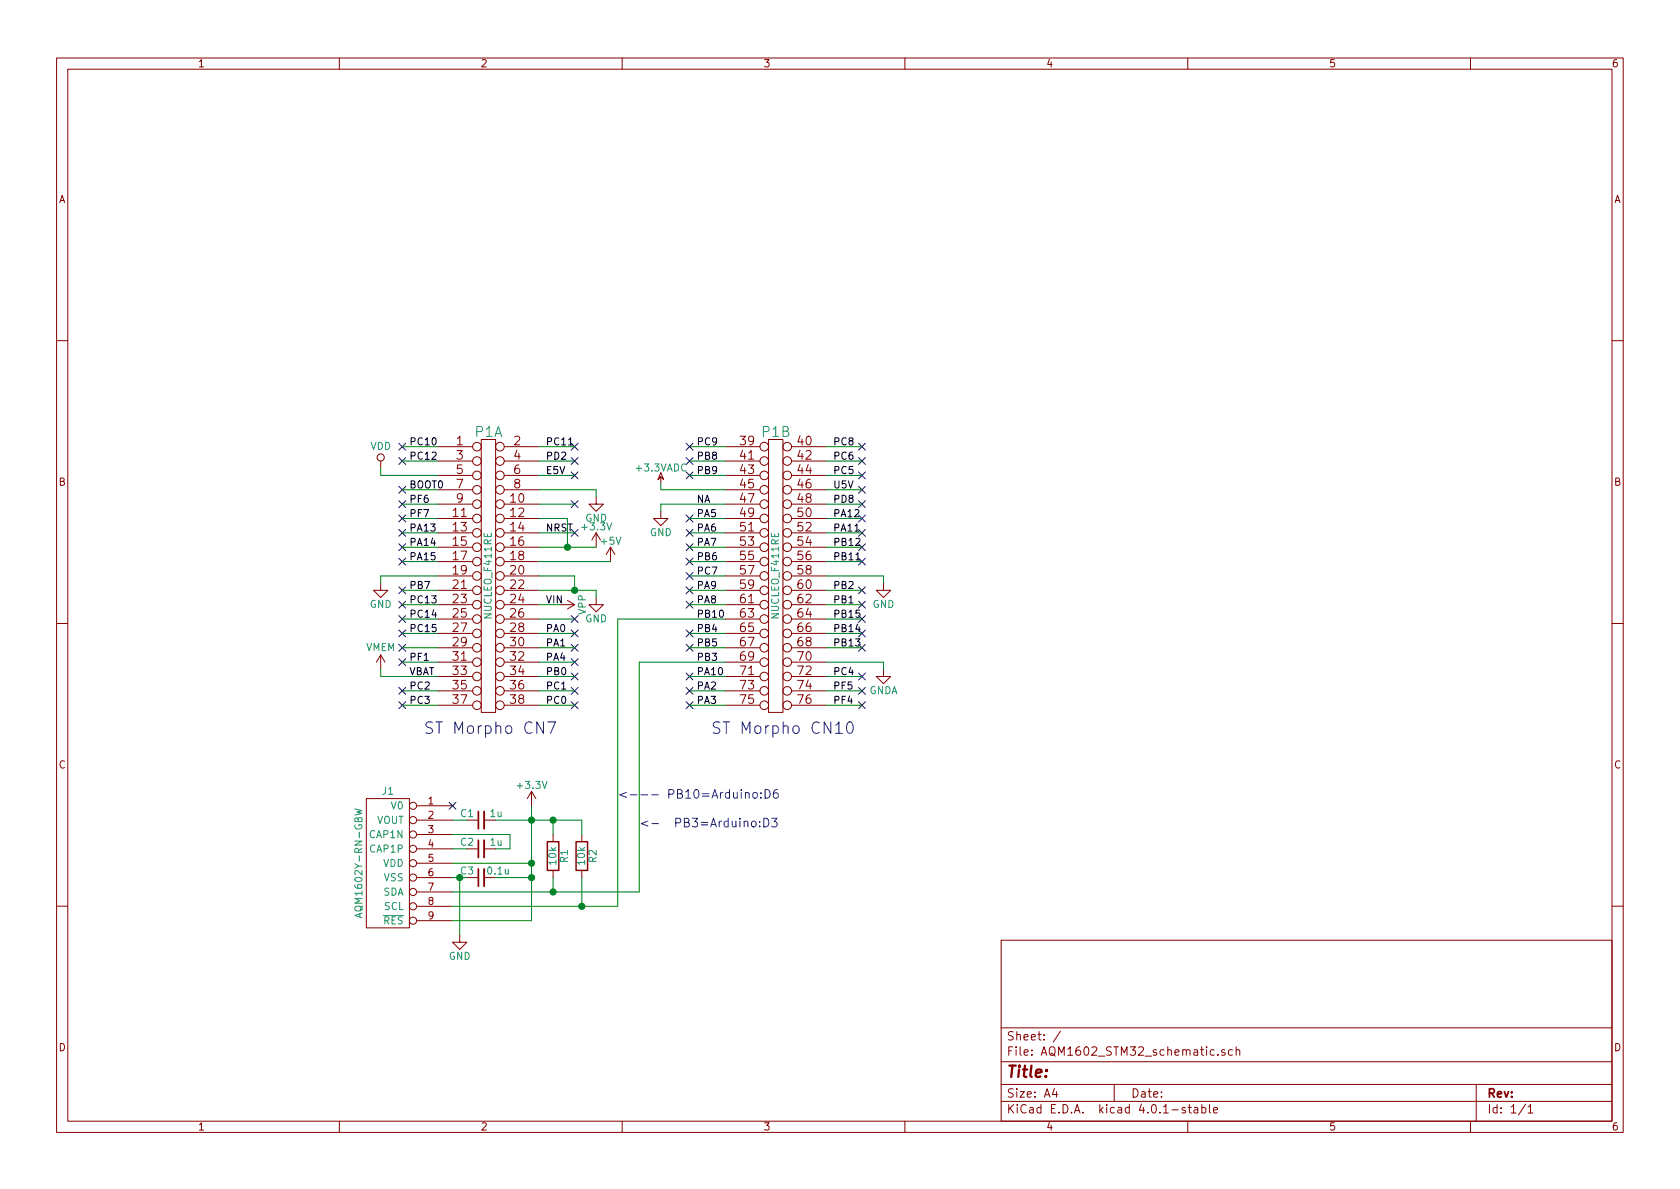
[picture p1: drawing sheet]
EESchema Schematic File Version 2
LIBS:74xgxx
LIBS:74xx
LIBS:ac-dc
LIBS:actel
LIBS:adc-dac
LIBS:Altera
LIBS:analog_devices
LIBS:analog_switches
LIBS:atmel
LIBS:audio
LIBS:brooktre
LIBS:cmos_ieee
LIBS:cmos4000
LIBS:conn
LIBS:contrib
LIBS:cypress
LIBS:dc-dc
LIBS:device
LIBS:digital-audio
LIBS:diode
LIBS:display
LIBS:dsp
LIBS:elec-unifil
LIBS:ESD_Protection
LIBS:ftdi
LIBS:gennum
LIBS:graphic
LIBS:hc11
LIBS:intel
LIBS:interface
LIBS:ir
LIBS:Lattice
LIBS:linear
LIBS:logo
LIBS:maxim
LIBS:memory
LIBS:microchip
LIBS:microchip_dspic33dsc
LIBS:microchip_pic10mcu
LIBS:microchip_pic12mcu
LIBS:microchip_pic16mcu
LIBS:microchip_pic18mcu
LIBS:microchip_pic32mcu
LIBS:microcontrollers
LIBS:motor_drivers
LIBS:motorola
LIBS:msp430
LIBS:nordicsemi
LIBS:nxp_armmcu
LIBS:onsemi
LIBS:opto
LIBS:Oscillators
LIBS:philips
LIBS:power
LIBS:Power_Management
LIBS:powerint
LIBS:pspice
LIBS:references
LIBS:regul
LIBS:relays
LIBS:rfcom
LIBS:sensors
LIBS:silabs
LIBS:siliconi
LIBS:stm8
LIBS:stm32
LIBS:supertex
LIBS:switches
LIBS:texas
LIBS:transf
LIBS:transistors
LIBS:ttl_ieee
LIBS:user
LIBS:valves
LIBS:video
LIBS:Xicor
LIBS:xilinx
LIBS:Zilog
LIBS:AQM1602_STM32_schematic-cache
EELAYER 25 0
EELAYER END
$Descr A4 11693 8268
encoding utf-8
Sheet 1 1
Title ""
Date ""
Rev ""
Comp ""
Comment1 ""
Comment2 ""
Comment3 ""
Comment4 ""
$EndDescr
$Comp
L USER_NUCLEO_F411RE_ver2 P1
U 1 1
P 3400 4000
F 0 "P1" H 3400 5000 70  0000 C CNN
F 1 "NUCLEO_F411RE" V 3400 4000 50  0000 C CNN
F 2 "user:USER_NUCLEO_F411RE_Morpho_4" H 3400 4000 60  0001 C CNN
F 3 "" H 3400 4000 60  0000 C CNN
	1    3400 4000
	1    0    0    -1  
$EndComp
$Comp
L USER_NUCLEO_F411RE_ver2 P1
U 2 1
P 5400 4000
F 0 "P1" H 5400 5000 70  0000 C CNN
F 1 "NUCLEO_F411RE" V 5400 4000 50  0000 C CNN
F 2 "user:USER_NUCLEO_F411RE_Morpho_4" H 5400 4000 60  0001 C CNN
F 3 "" H 5400 4000 60  0000 C CNN
	2    5400 4000
	1    0    0    -1  
$EndComp
Text Label 2850 3100 0    50   ~ 0
PC10
Text Label 2850 3200 0    50   ~ 0
PC12
Text Label 2850 3400 0    50   ~ 0
BOOT0
Text Label 2850 3500 0    50   ~ 0
PF6
Text Label 2850 3600 0    50   ~ 0
PF7
Text Label 2850 3700 0    50   ~ 0
PA13
Text Label 2850 3800 0    50   ~ 0
PA14
Text Label 2850 3900 0    50   ~ 0
PA15
Text Label 2850 4100 0    50   ~ 0
PB7
Text Label 2850 4200 0    50   ~ 0
PC13
Text Label 2850 4600 0    50   ~ 0
PF1
Text Label 2850 4700 0    50   ~ 0
VBAT
Text Label 2850 4800 0    50   ~ 0
PC2
Text Label 2850 4900 0    50   ~ 0
PC3
Text Label 3800 3100 0    50   ~ 0
PC11
Text Label 3800 3200 0    50   ~ 0
PD2
Text Label 3800 3300 0    50   ~ 0
E5V
$Comp
L VDD #PWR1
U 1 1
P 2650 3250
F 0 "#PWR1" H 2650 3100 50  0001 C CNN
F 1 "VDD" H 2650 3400 50  0000 C CNN
F 2 "" H 2650 3250 50  0000 C CNN
F 3 "" H 2650 3250 50  0000 C CNN
	1    2650 3250
	1    0    0    -1  
$EndComp
NoConn ~ 2800 3400
$Comp
L GND #PWR2
U 1 1
P 2650 4050
F 0 "#PWR2" H 2650 3800 50  0001 C CNN
F 1 "GND" H 2650 3900 50  0000 C CNN
F 2 "" H 2650 4050 50  0000 C CNN
F 3 "" H 2650 4050 50  0000 C CNN
	1    2650 4050
	1    0    0    -1  
$EndComp
NoConn ~ 2800 4300
NoConn ~ 2800 4400
NoConn ~ 2800 4500
$Comp
L VMEM #PWR3
U 1 1
P 2650 4650
F 0 "#PWR3" H 2650 4500 50  0001 C CNN
F 1 "VMEM" H 2650 4800 50  0000 C CNN
F 2 "" H 2650 4650 50  0000 C CNN
F 3 "" H 2650 4650 50  0000 C CNN
	1    2650 4650
	1    0    0    -1  
$EndComp
Text Label 3800 3700 0    50   ~ 0
NRST
Text Label 3800 4400 0    50   ~ 0
PA0
Text Label 3800 4500 0    50   ~ 0
PA1
Text Label 3800 4600 0    50   ~ 0
PA4
Text Label 3800 4700 0    50   ~ 0
PB0
Text Label 3800 4800 0    50   ~ 0
PC1
Text Label 3800 4900 0    50   ~ 0
PC0
Text Label 5800 3100 0    50   ~ 0
PC8
Text Label 5800 3200 0    50   ~ 0
PC6
Text Label 5800 3300 0    50   ~ 0
PC5
Text Label 5800 3400 0    50   ~ 0
U5V
Text Label 5800 3500 0    50   ~ 0
PD8
Text Label 5800 3600 0    50   ~ 0
PA12
Text Label 5800 3700 0    50   ~ 0
PA11
Text Label 5800 3800 0    50   ~ 0
PB12
Text Label 5800 3900 0    50   ~ 0
PB11
Text Label 5800 4100 0    50   ~ 0
PB2
Text Label 5800 4200 0    50   ~ 0
PB1
Text Label 5800 4300 0    50   ~ 0
PB15
Text Label 5800 4400 0    50   ~ 0
PB14
Text Label 5800 4500 0    50   ~ 0
PB13
Text Label 5800 4700 0    50   ~ 0
PC4
Text Label 5800 4800 0    50   ~ 0
PF5
Text Label 5800 4900 0    50   ~ 0
PF4
Text Label 4850 3100 0    50   ~ 0
PC9
Text Label 4850 3300 0    50   ~ 0
PB9
Text Label 4850 3500 0    50   ~ 0
NA
Text Label 4850 3600 0    50   ~ 0
PA5
Text Label 4850 3700 0    50   ~ 0
PA6
Text Label 4850 3800 0    50   ~ 0
PA7
Text Label 4850 3900 0    50   ~ 0
PB6
Text Label 4850 4000 0    50   ~ 0
PC7
Text Label 4850 4100 0    50   ~ 0
PA9
Text Label 4850 4200 0    50   ~ 0
PA8
Text Label 4850 4300 0    50   ~ 0
PB10
Text Label 4850 4400 0    50   ~ 0
PB4
Text Label 4850 4500 0    50   ~ 0
PB5
Text Label 4850 4600 0    50   ~ 0
PB3
Text Label 4850 4700 0    50   ~ 0
PA10
Text Label 4850 4800 0    50   ~ 0
PA2
Text Label 4850 4900 0    50   ~ 0
PA3
$Comp
L GND #PWR7
U 1 1
P 4150 3450
F 0 "#PWR7" H 4150 3200 50  0001 C CNN
F 1 "GND" H 4150 3300 50  0000 C CNN
F 2 "" H 4150 3450 50  0000 C CNN
F 3 "" H 4150 3450 50  0000 C CNN
	1    4150 3450
	1    0    0    -1  
$EndComp
NoConn ~ 4000 3500
$Comp
L +3.3V #PWR8
U 1 1
P 4150 3800
F 0 "#PWR8" H 4150 3650 50  0001 C CNN
F 1 "+3.3V" H 4150 3940 50  0000 C CNN
F 2 "" H 4150 3800 50  0000 C CNN
F 3 "" H 4150 3800 50  0000 C CNN
	1    4150 3800
	1    0    0    -1  
$EndComp
$Comp
L +5V #PWR10
U 1 1
P 4250 3900
F 0 "#PWR10" H 4250 3750 50  0001 C CNN
F 1 "+5V" H 4250 4040 50  0000 C CNN
F 2 "" H 4250 3900 50  0000 C CNN
F 3 "" H 4250 3900 50  0000 C CNN
	1    4250 3900
	1    0    0    -1  
$EndComp
$Comp
L GND #PWR9
U 1 1
P 4150 4150
F 0 "#PWR9" H 4150 3900 50  0001 C CNN
F 1 "GND" H 4150 4000 50  0000 C CNN
F 2 "" H 4150 4150 50  0000 C CNN
F 3 "" H 4150 4150 50  0000 C CNN
	1    4150 4150
	1    0    0    -1  
$EndComp
$Comp
L VPP #PWR6
U 1 1
P 3900 4200
F 0 "#PWR6" H 3900 4050 50  0001 C CNN
F 1 "VPP" H 3900 4350 50  0000 C CNN
F 2 "" H 3900 4200 50  0000 C CNN
F 3 "" H 3900 4200 50  0000 C CNN
	1    3900 4200
	0    1    1    0   
$EndComp
Text Label 3800 4200 0    50   ~ 0
VIN
NoConn ~ 4000 4300
$Comp
L +3.3VADC #PWR11
U 1 1
P 4600 3350
F 0 "#PWR11" H 4750 3300 50  0001 C CNN
F 1 "+3.3VADC" H 4600 3450 50  0000 C CNN
F 2 "" H 4600 3350 50  0000 C CNN
F 3 "" H 4600 3350 50  0000 C CNN
	1    4600 3350
	1    0    0    -1  
$EndComp
$Comp
L GND #PWR12
U 1 1
P 4600 3550
F 0 "#PWR12" H 4600 3300 50  0001 C CNN
F 1 "GND" H 4600 3400 50  0000 C CNN
F 2 "" H 4600 3550 50  0000 C CNN
F 3 "" H 4600 3550 50  0000 C CNN
	1    4600 3550
	1    0    0    -1  
$EndComp
Text Label 4850 3200 0    50   ~ 0
PB8
$Comp
L GND #PWR13
U 1 1
P 6150 4050
F 0 "#PWR13" H 6150 3800 50  0001 C CNN
F 1 "GND" H 6150 3900 50  0000 C CNN
F 2 "" H 6150 4050 50  0000 C CNN
F 3 "" H 6150 4050 50  0000 C CNN
	1    6150 4050
	1    0    0    -1  
$EndComp
$Comp
L GNDA #PWR14
U 1 1
P 6150 4650
F 0 "#PWR14" H 6150 4400 50  0001 C CNN
F 1 "GNDA" H 6150 4500 50  0000 C CNN
F 2 "" H 6150 4650 50  0000 C CNN
F 3 "" H 6150 4650 50  0000 C CNN
	1    6150 4650
	1    0    0    -1  
$EndComp
NoConn ~ 2800 3200
NoConn ~ 2800 3500
NoConn ~ 2800 3600
NoConn ~ 2800 3700
NoConn ~ 2800 3800
NoConn ~ 2800 3900
NoConn ~ 2800 4100
NoConn ~ 2800 4200
NoConn ~ 2800 4600
NoConn ~ 2800 4900
NoConn ~ 4000 4400
NoConn ~ 4000 4500
NoConn ~ 4000 4600
NoConn ~ 4000 4700
NoConn ~ 4000 4800
NoConn ~ 4000 3300
NoConn ~ 4000 3200
NoConn ~ 4000 3100
NoConn ~ 4800 3300
NoConn ~ 4800 3600
NoConn ~ 4800 3700
NoConn ~ 4800 3800
NoConn ~ 4800 4100
NoConn ~ 4800 4400
NoConn ~ 4800 4500
NoConn ~ 4800 4700
NoConn ~ 4800 4800
NoConn ~ 4800 4900
NoConn ~ 6000 4700
NoConn ~ 6000 4800
NoConn ~ 6000 4900
NoConn ~ 6000 4500
NoConn ~ 6000 4300
NoConn ~ 6000 4100
NoConn ~ 6000 3100
NoConn ~ 6000 3200
NoConn ~ 6000 3300
NoConn ~ 6000 3400
NoConn ~ 6000 3500
NoConn ~ 6000 3600
NoConn ~ 6000 3700
NoConn ~ 6000 3900
NoConn ~ 4000 3700
NoConn ~ 2800 3100
Text Label 2850 4300 0    50   ~ 0
PC14
Text Label 2850 4400 0    50   ~ 0
PC15
NoConn ~ 4800 3900
NoConn ~ 4800 4000
NoConn ~ 4800 4200
NoConn ~ 4800 3200
NoConn ~ 6000 3800
NoConn ~ 6000 4200
NoConn ~ 6000 4400
NoConn ~ 4000 4900
Wire Wire Line
	2800 3100 3050 3100
Wire Wire Line
	2800 3200 3050 3200
Wire Wire Line
	2650 3300 3050 3300
Wire Wire Line
	2800 3400 3050 3400
Wire Wire Line
	2800 3500 3050 3500
Wire Wire Line
	2800 3600 3050 3600
Wire Wire Line
	2800 3700 3050 3700
Wire Wire Line
	2800 3800 3050 3800
Wire Wire Line
	2800 3900 3050 3900
Wire Wire Line
	2650 4000 3050 4000
Wire Wire Line
	2800 4100 3050 4100
Wire Wire Line
	2800 4200 3050 4200
Wire Wire Line
	2800 4300 3050 4300
Wire Wire Line
	2800 4400 3050 4400
Wire Wire Line
	2800 4500 3050 4500
Wire Wire Line
	2800 4600 3050 4600
Wire Wire Line
	2650 4700 3050 4700
Wire Wire Line
	2800 4800 3050 4800
Wire Wire Line
	2800 4900 3050 4900
Wire Wire Line
	3750 3100 4000 3100
Wire Wire Line
	3750 3200 4000 3200
Wire Wire Line
	3750 3300 4000 3300
Wire Wire Line
	2650 3250 2650 3300
Wire Wire Line
	2650 4000 2650 4050
Wire Wire Line
	2650 4700 2650 4650
Wire Wire Line
	3750 3500 4000 3500
Wire Wire Line
	3750 3700 4000 3700
Wire Wire Line
	3750 3800 4150 3800
Wire Wire Line
	3750 3900 4250 3900
Wire Wire Line
	3750 4000 4000 4000
Wire Wire Line
	3750 4100 4150 4100
Wire Wire Line
	3750 4300 4000 4300
Wire Wire Line
	3750 4400 4000 4400
Wire Wire Line
	3750 4500 4000 4500
Wire Wire Line
	3750 4600 4000 4600
Wire Wire Line
	3750 4700 4000 4700
Wire Wire Line
	3750 4800 4000 4800
Wire Wire Line
	3750 4900 4000 4900
Wire Wire Line
	5750 3100 6000 3100
Wire Wire Line
	5750 3200 6000 3200
Wire Wire Line
	5750 3300 6000 3300
Wire Wire Line
	5750 3400 6000 3400
Wire Wire Line
	5750 3500 6000 3500
Wire Wire Line
	5750 3600 6000 3600
Wire Wire Line
	5750 3700 6000 3700
Wire Wire Line
	5750 3800 6000 3800
Wire Wire Line
	5750 3900 6000 3900
Wire Wire Line
	5750 4000 6150 4000
Wire Wire Line
	5750 4100 6000 4100
Wire Wire Line
	5750 4200 6000 4200
Wire Wire Line
	5750 4300 6000 4300
Wire Wire Line
	5750 4400 6000 4400
Wire Wire Line
	5750 4500 6000 4500
Wire Wire Line
	5750 4600 6150 4600
Wire Wire Line
	5750 4700 6000 4700
Wire Wire Line
	5750 4800 6000 4800
Wire Wire Line
	5750 4900 6000 4900
Wire Wire Line
	4800 3100 5050 3100
Wire Wire Line
	4800 3300 5050 3300
Wire Wire Line
	4600 3400 5050 3400
Wire Wire Line
	4600 3500 5050 3500
Wire Wire Line
	4800 3600 5050 3600
Wire Wire Line
	4800 3700 5050 3700
Wire Wire Line
	4800 3800 5050 3800
Wire Wire Line
	4800 3900 5050 3900
Wire Wire Line
	4800 4000 5050 4000
Wire Wire Line
	4800 4100 5050 4100
Wire Wire Line
	4800 4200 5050 4200
Wire Wire Line
	4300 4300 5050 4300
Wire Wire Line
	4800 4400 5050 4400
Wire Wire Line
	4800 4500 5050 4500
Wire Wire Line
	4450 4600 5050 4600
Wire Wire Line
	4800 4700 5050 4700
Wire Wire Line
	4800 4800 5050 4800
Wire Wire Line
	4800 4900 5050 4900
Wire Wire Line
	4150 3400 4150 3450
Wire Wire Line
	3750 3400 4150 3400
Wire Wire Line
	3750 3600 3950 3600
Wire Wire Line
	3950 3600 3950 3800
Connection ~ 3950 3800
Wire Wire Line
	4150 4100 4150 4150
Wire Wire Line
	4000 4000 4000 4100
Connection ~ 4000 4100
Wire Wire Line
	3750 4200 3900 4200
Wire Wire Line
	4600 3350 4600 3400
Wire Wire Line
	4600 3550 4600 3500
Wire Wire Line
	4800 3200 5050 3200
Wire Wire Line
	6150 4000 6150 4050
Wire Wire Line
	6150 4600 6150 4650
NoConn ~ 2800 4800
Text Notes 4950 5100 0    80   ~ 0
ST Morpho CN10
Text Notes 2950 5100 0    80   ~ 0
ST Morpho CN7
$Comp
L USER_LCD_AQM1602 J1
U 1 1
P 2700 6000
F 0 "J1" H 2700 6500 50  0000 C CNN
F 1 "AQM1602Y-RN-GBW" V 2500 6000 50  0000 C CNN
F 2 "" H 2700 6000 50  0000 C CNN
F 3 "" H 2700 6000 50  0000 C CNN
	1    2700 6000
	1    0    0    -1  
$EndComp
$Comp
L C_Small C1
U 1 1
P 3350 5700
F 0 "C1" V 3400 5750 50  0000 L CNN
F 1 "1u" V 3400 5550 50  0000 L CNN
F 2 "user:USER_C1_ver1" H 3350 5700 50  0001 C CNN
F 3 "" H 3350 5700 50  0000 C CNN
	1    3350 5700
	0    -1   -1   0   
$EndComp
NoConn ~ 3150 5600
$Comp
L R R2
U 1 1
P 4050 5950
F 0 "R2" V 4130 5950 50  0000 C CNN
F 1 "10k" V 4050 5950 50  0000 C CNN
F 2 "" V 3980 5950 50  0000 C CNN
F 3 "" H 4050 5950 50  0000 C CNN
	1    4050 5950
	1    0    0    1   
$EndComp
$Comp
L R R1
U 1 1
P 3850 5950
F 0 "R1" V 3930 5950 50  0000 C CNN
F 1 "10k" V 3850 5950 50  0000 C CNN
F 2 "" V 3780 5950 50  0000 C CNN
F 3 "" H 3850 5950 50  0000 C CNN
	1    3850 5950
	1    0    0    1   
$EndComp
$Comp
L C_Small C2
U 1 1
P 3350 5900
F 0 "C2" V 3400 5950 50  0000 L CNN
F 1 "1u" V 3400 5750 50  0000 L CNN
F 2 "user:USER_C1_ver1" H 3350 5900 50  0001 C CNN
F 3 "" H 3350 5900 50  0000 C CNN
	1    3350 5900
	0    -1   -1   0   
$EndComp
Wire Wire Line
	3150 5900 3250 5900
Wire Wire Line
	3150 5800 3550 5800
Wire Wire Line
	3550 5800 3550 5900
Wire Wire Line
	3550 5900 3450 5900
Wire Wire Line
	3150 5700 3250 5700
Wire Wire Line
	3450 5700 4050 5700
Wire Wire Line
	3700 6000 3150 6000
Connection ~ 3700 5700
Wire Wire Line
	3700 6400 3150 6400
Connection ~ 3700 6000
$Comp
L GND #PWR4
U 1 1
P 3200 6500
F 0 "#PWR4" H 3200 6250 50  0001 C CNN
F 1 "GND" H 3200 6350 50  0000 C CNN
F 2 "" H 3200 6500 50  0000 C CNN
F 3 "" H 3200 6500 50  0000 C CNN
	1    3200 6500
	1    0    0    -1  
$EndComp
Wire Wire Line
	3150 6200 4450 6200
Wire Wire Line
	3850 6200 3850 6100
Wire Wire Line
	3150 6300 4300 6300
Wire Wire Line
	4050 6300 4050 6100
Wire Wire Line
	3850 5700 3850 5800
Wire Wire Line
	4050 5700 4050 5800
Connection ~ 3850 5700
NoConn ~ 4800 3100
Wire Wire Line
	4300 6300 4300 4300
Connection ~ 4050 6300
Wire Wire Line
	4450 6200 4450 4600
Connection ~ 3850 6200
Text Notes 4300 5550 0    60   ~ 0
<--- PB10=Arduino:D6
Text Notes 4450 5750 0    60   ~ 0
<-  PB3=Arduino:D3
$Comp
L C_Small C3
U 1 1
P 3350 6100
F 0 "C3" V 3400 6150 50  0000 L CNN
F 1 "0.1u" V 3400 5900 50  0000 L CNN
F 2 "user:USER_C1_ver1" H 3350 6100 50  0001 C CNN
F 3 "" H 3350 6100 50  0000 C CNN
	1    3350 6100
	0    -1   -1   0   
$EndComp
Wire Wire Line
	3700 5600 3700 6400
Wire Wire Line
	3200 6500 3200 6100
Wire Wire Line
	3150 6100 3250 6100
Connection ~ 3200 6100
Wire Wire Line
	3450 6100 3700 6100
Connection ~ 3700 6100
$Comp
L +3.3V #PWR5
U 1 1
P 3700 5600
F 0 "#PWR5" H 3700 5450 50  0001 C CNN
F 1 "+3.3V" H 3700 5740 50  0000 C CNN
F 2 "" H 3700 5600 50  0000 C CNN
F 3 "" H 3700 5600 50  0000 C CNN
	1    3700 5600
	1    0    0    -1  
$EndComp
$EndSCHEMATC
